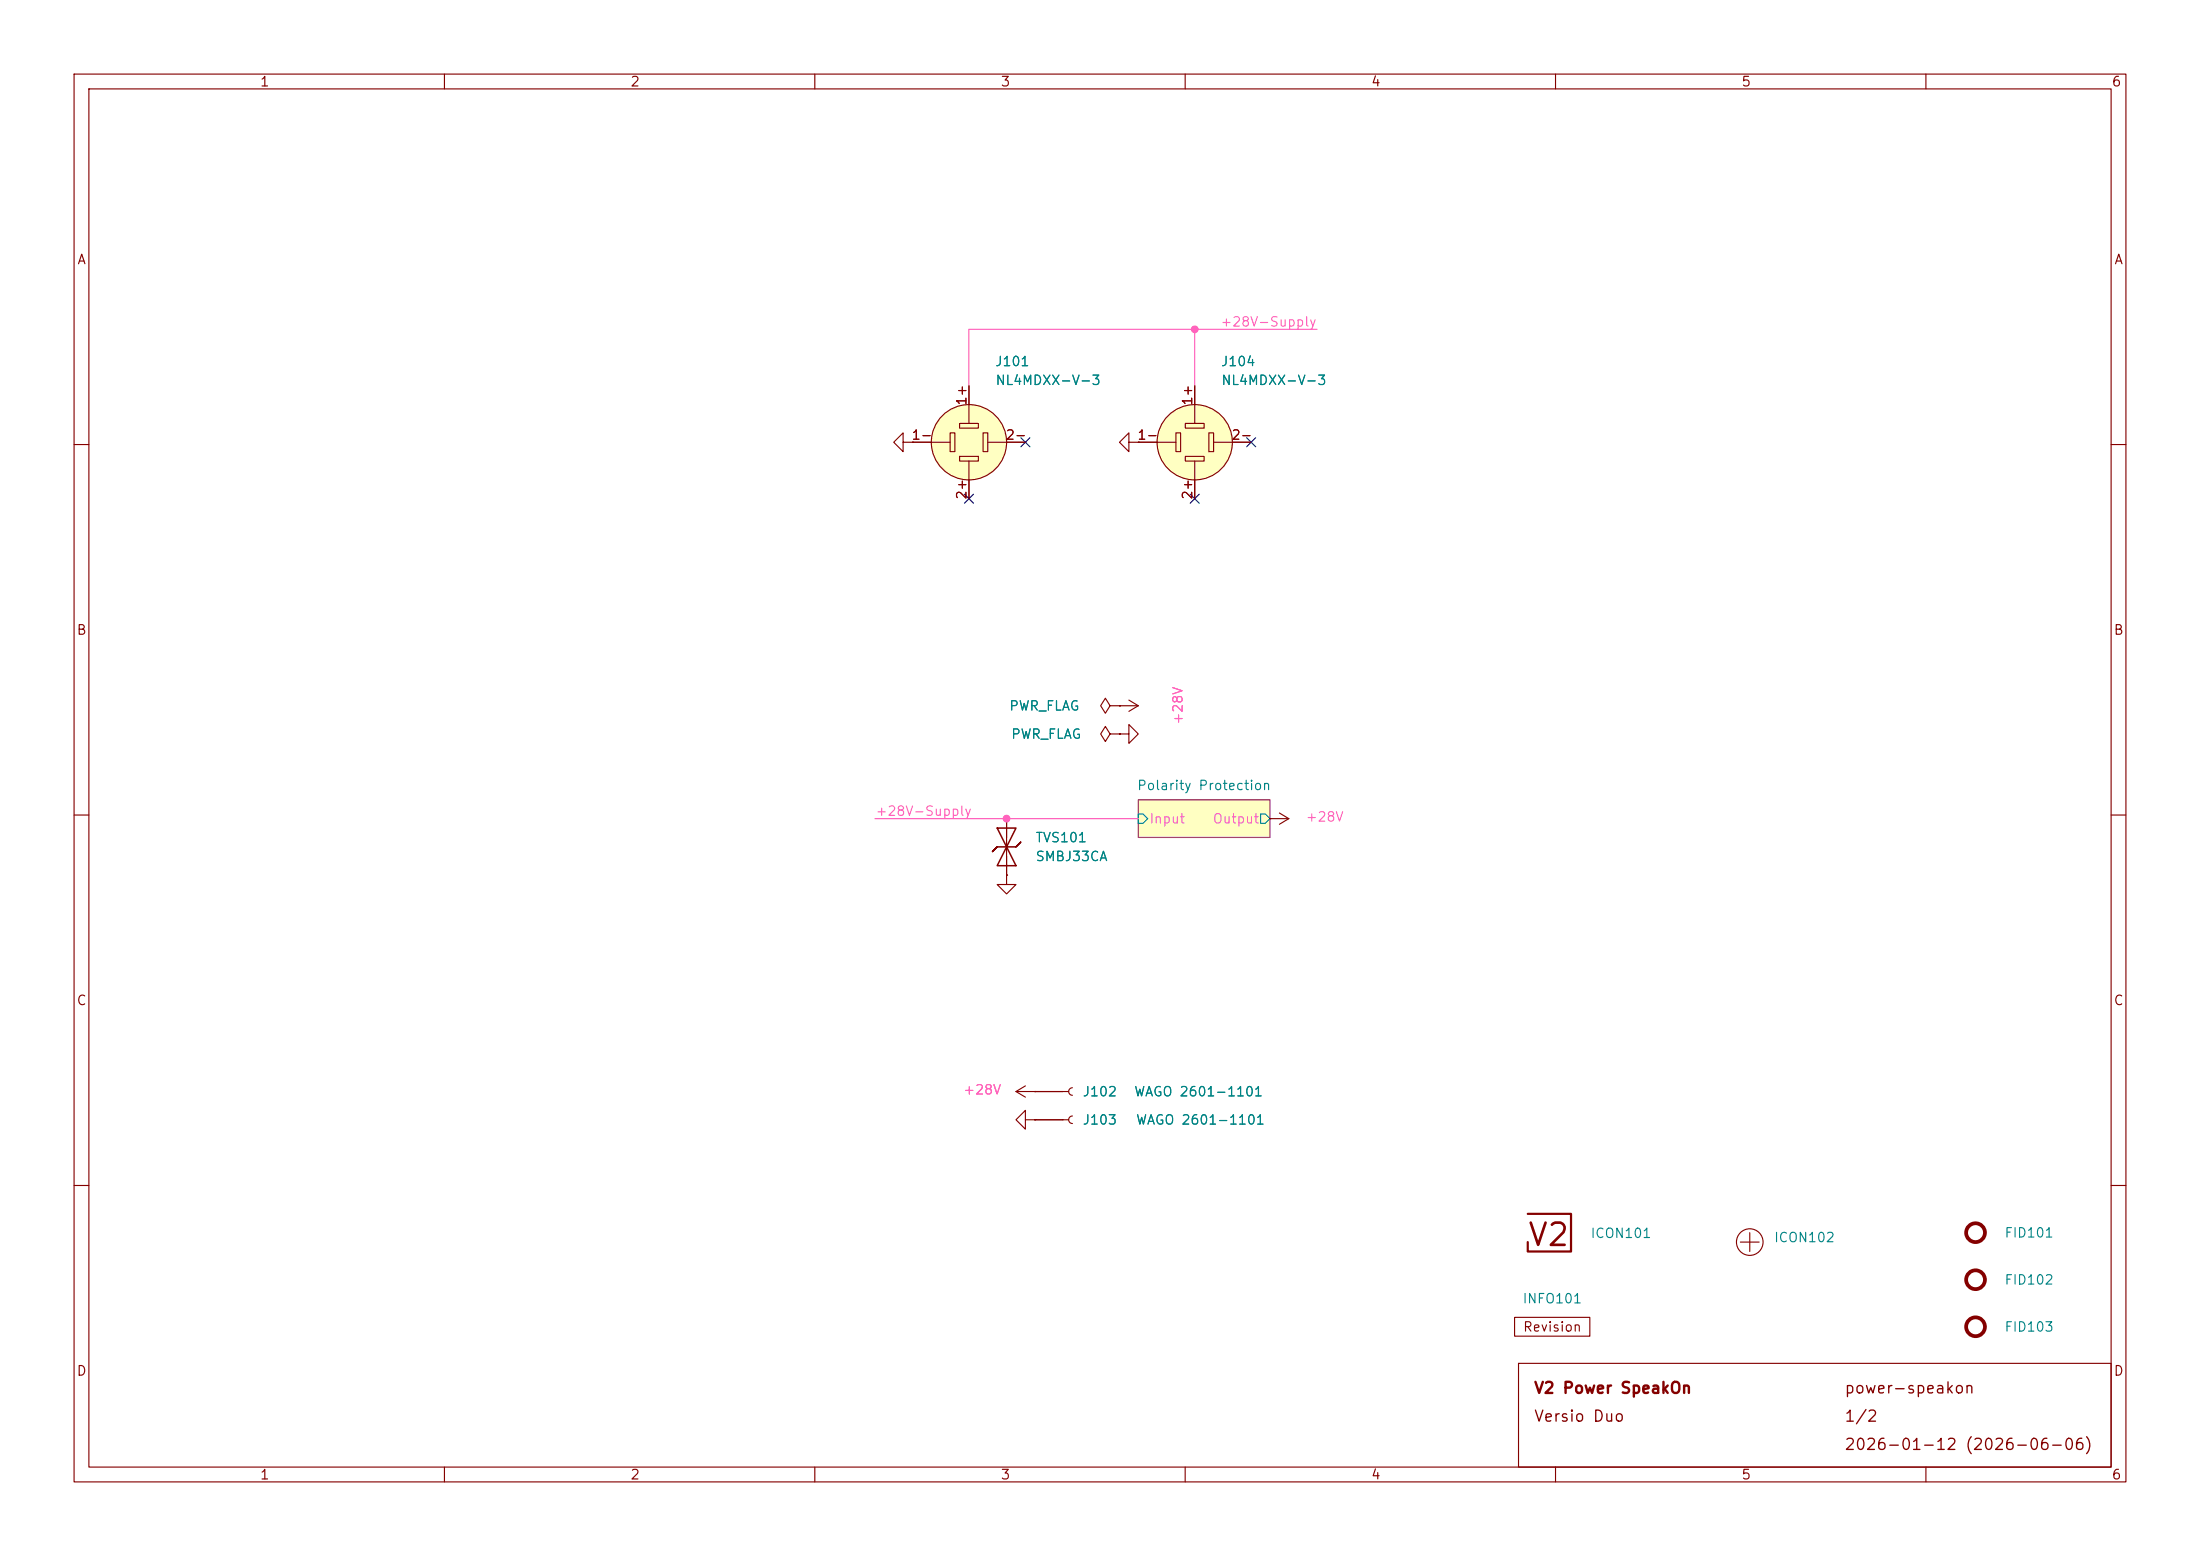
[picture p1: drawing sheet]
<svg xmlns="http://www.w3.org/2000/svg" width="297mm" height="210mm" viewBox="0 0 297 210" stroke-linecap="round" stroke-linejoin="round" font-family="sans-serif">
<g fill="none" stroke="#840000" stroke-width=".15">
<path d="M10 10h277v190h-277zM12 12h273v186h-273zM60 10v2M110 10v2M160 10v2M210 10v2M260 10v2M121.9 59.7v-1.3l-1.3 1.3 1.3 1.3v-1.3h1.3M123.2 59.7h.1M123.2 59.7h5.1M128.3 58.4h.6v2.6h-.6zM129.5 57.2h2.6v.6h-2.6z"/>
<path d="M130.8 52.1v5.1M132.7 58.4h.6v2.6h-.6zM133.3 59.7h5.1M152.4 59.7v-1.3l-1.3 1.3 1.3 1.3v-1.3h1.3M153.7 59.7h.1M153.7 59.7h5M158.7 58.4h.7v2.6h-.7zM160 57.2h2.6v.6h-2.6zM161.3 52.1v5.1M163.2 58.4h.6v2.6h-.6zM163.8 59.7h5.1M10 60h2"/>
<path d="M129.5 61.6h2.6v.6h-2.6zM130.8 62.2v5.1M160 61.6h2.6v.6h-2.6zM161.3 62.2v5.1M285 60h2M149.9 95.3l-.7-1.1-.6 1.1 .6 1 .7-1h1.2M149.9 99.1l-.7-1.1-.6 1.1 .6 1 .7-1h1.2M151.1 99.1h1.3v-1.3l1.3 1.3-1.3 1.2v-1.2M151.1 99.1h.1M151.1 95.3h.1M151.1 95.3h2.6M152.4 94.5l1.3 .8"/>
<path d="M153.7 95.3l-1.3 .7M10 110h2M135.9 118.1v1.3h1.3l-1.3 1.3-1.3-1.3h1.3M135.9 118.1h.1M135.9 110.5v7.6M171.4 110.5h.1M171.4 110.5h2.6M172.7 109.7l1.3 .8M174 110.5l-1.3 .8M285 110h2M137.2 147.3l1.2 .8M137.2 147.3h7.1"/>
<path d="M138.4 151.1v-1.2l-1.2 1.2 1.2 1.3v-1.3h1.3M138.4 146.6l-1.2 .7M139.7 147.3h.1M139.7 151.1h.1M139.7 151.1h4.6M144.8 146.8a.51 .51 0 0 0-.5 .5 .51 .51 0 0 0 .5 .5M144.8 150.6a.51 .51 0 0 0-.5 .5 .51 .51 0 0 0 .5 .5M10 160h2M204.5 177.8h10.1v2.5h-10.1zM234.9 167.6h2.6M236.2 166.4v2.5M285 160h2"/>
<path d="M60 198v2M110 198v2M160 198v2M205 184h80v14h-80zM210 198v2M260 198v2"/>
<circle cx="130.8" cy="59.7" r="5.1"/>
<circle cx="161.3" cy="59.7" r="5.1"/>
<circle cx="236.2" cy="167.6" r="1.8"/>
</g>
<g fill="#ffffc2" stroke="#ffffc2" stroke-width=".14">
<path d="M153.7 108h17.7v5h-17.7z"/>
<circle cx="130.8" cy="59.7" r="5.1"/>
<circle cx="161.3" cy="59.7" r="5.1"/>
</g>
<path d="M153.7 108h17.7v5h-17.7z" fill="none" stroke="#840084" stroke-width=".15"/>
<path d="M153.7 109.9h.6l.6 .6-.6 .6h-.6zM170.2 109.9h.6l.6 .6-.6 .6h-.6z" fill="none" stroke="#008484" stroke-width=".15"/>
<g fill="none" stroke="#840000" stroke-width=".51">
<circle cx="266.7" cy="179.1" r="1.27"/>
<circle cx="266.7" cy="166.4" r="1.27"/>
<circle cx="266.7" cy="172.7" r="1.27"/>
</g>
<path d="M206.2 163.8h5.9v5.1h-5.9v-1.3" fill="none" stroke="#840000" stroke-width=".3"/>
<path d="M134.6 114.3l-.6 .6 .6-.6h2.6l.6-.6-.6 .6M134.6 111.8h2.6l-1.3 2.5zM135.9 114.3l1.3 2.5h-2.6z" fill="none" stroke="#840000" stroke-width=".2"/>
<path d="M161.3 44.5v7.6M177.8 44.5h-47v7.6M118.1 110.5h35.6" fill="none" stroke="#ff5cbb" stroke-width=".15"/>
<path d="M137.8 59.1l1.2 1.2M139 59.1l-1.2 1.2M168.3 59.1l1.2 1.2M169.5 59.1l-1.2 1.2M130.2 66.7l1.2 1.2M131.4 66.7l-1.2 1.2M160.7 66.7l1.2 1.2M161.9 66.7l-1.2 1.2" fill="none" stroke="#000084" stroke-width=".15"/>
<g fill="#ff5cbb" stroke="#ff5cbb" stroke-width=".14">
<circle cx="135.9" cy="110.5" r=".46"/>
<circle cx="161.3" cy="44.5" r=".46"/>
</g>
<text font-size="3" fill="#840000" x="206.1" y="168.9">V2</text>
<g font-size="1.5" fill="#840000">
<text x="207" y="188.5">V2 Power SpeakOn</text>
<text x="248.9" y="188.5">power-speakon</text>
<text x="207" y="192.3">Versio Duo</text>
<text x="248.9" y="196.1">2026-01-12 (2026-06-06)</text>
<text x="248.9" y="192.3">1/2</text>
</g>
<g font-size="1.3" fill="#840000">
<text x="35" y="12">1</text>
<text x="85" y="12">2</text>
<text x="135" y="12">3</text>
<text x="185" y="12">4</text>
<text x="235" y="12">5</text>
<text x="285" y="12">6</text>
<text x="10.3" y="36">A</text>
<text x="285.3" y="36">A</text>
<text x="123" y="59.7">1-</text>
<text x="130.8" y="54.8" transform="rotate(-90 130.8 54.8)">1+</text>
<text x="135.7" y="59.7">2-</text>
<text x="153.4" y="59.7">1-</text>
<text x="161.3" y="54.8" transform="rotate(-90 161.3 54.8)">1+</text>
<text x="166.1" y="59.7">2-</text>
<text x="130.8" y="67.5" transform="rotate(-90 130.8 67.5)">2+</text>
<text x="161.3" y="67.5" transform="rotate(-90 161.3 67.5)">2+</text>
<text x="10.3" y="86">B</text>
<text x="285.3" y="86">B</text>
<text x="10.3" y="136">C</text>
<text x="285.3" y="136">C</text>
<text x="10.3" y="186">D</text>
<text x="205.5" y="180">Revision</text>
<text x="285.3" y="186">D</text>
<text x="35" y="200">1</text>
<text x="85" y="200">2</text>
<text x="135" y="200">3</text>
<text x="185" y="200">4</text>
<text x="235" y="200">5</text>
<text x="285" y="200">6</text>
</g>
<g font-size="1.3" fill="#ff5cbb">
<text x="164.7" y="44.4">+28V-Supply</text>
<text x="160" y="97.9" transform="rotate(-90 160 97.9)">+28V</text>
<text x="118.1" y="110.4">+28V-Supply</text>
<text x="155.1" y="111.5">Input</text>
<text x="163.6" y="111.5">Output</text>
<text x="176.2" y="111.2">+28V</text>
<text x="129.9" y="148">+28V</text>
</g>
<g font-size="1.3" fill="#008484">
<text x="134.3" y="49.7">J101</text>
<text x="134.3" y="52.3">NL4MDXX-V-3</text>
<text x="164.7" y="49.7">J104</text>
<text x="164.8" y="52.3">NL4MDXX-V-3</text>
<text x="136.2" y="96.2">PWR_FLAG</text>
<text x="136.4" y="100">PWR_FLAG</text>
<text x="153.4" y="107">Polarity Protection</text>
<text x="139.7" y="116.5">SMBJ33CA</text>
<text x="139.7" y="114">TVS101</text>
<text x="146.1" y="148.3">J102</text>
<text x="153" y="148.3">WAGO 2601-1101</text>
<text x="146.1" y="152.1">J103</text>
<text x="153.3" y="152.1">WAGO 2601-1101</text>
<text x="214.6" y="167.4">ICON101</text>
<text x="239.4" y="168">ICON102</text>
<text x="270.5" y="167.3">FID101</text>
<text x="270.5" y="173.7">FID102</text>
<text x="205.5" y="176.2">INFO101</text>
<text x="270.5" y="180">FID103</text>
</g>
</svg>
